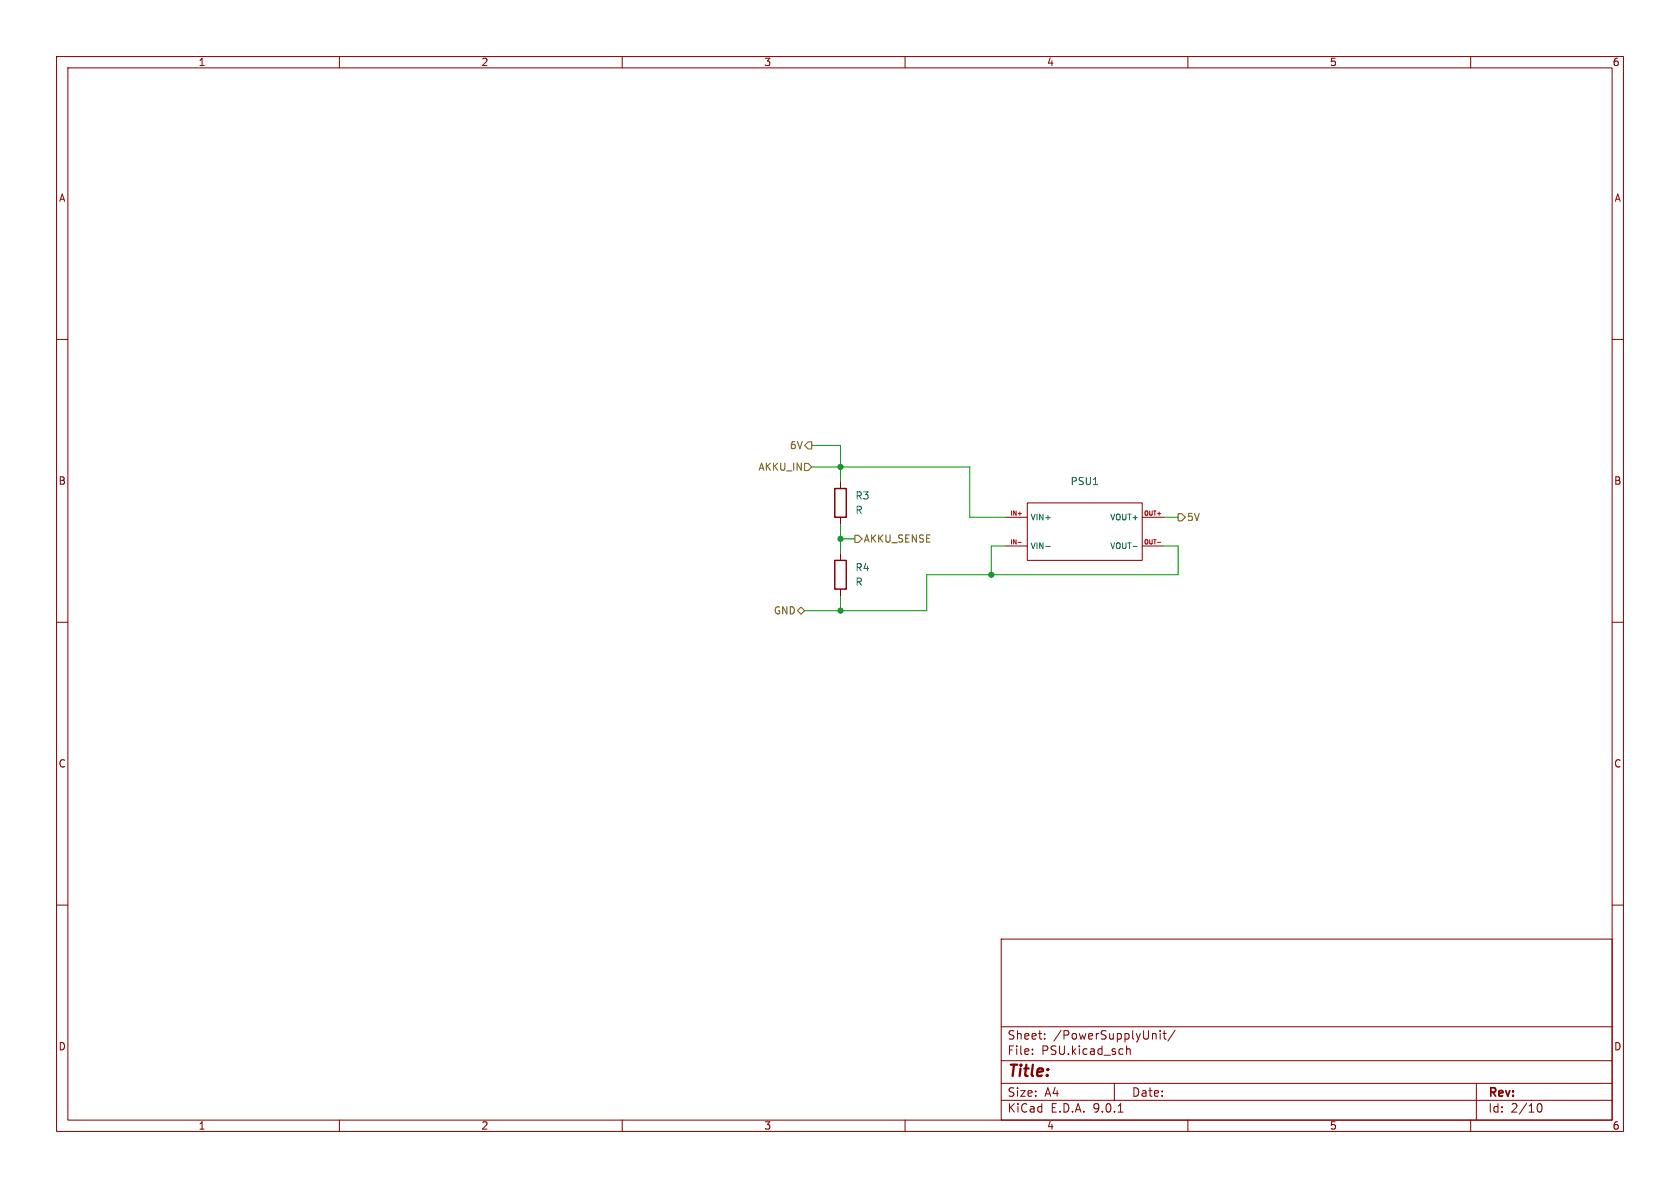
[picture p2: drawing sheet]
<svg xmlns="http://www.w3.org/2000/svg" width="297mm" height="210mm" viewBox="0 0 297 210" stroke-linecap="round" stroke-linejoin="round" font-family="sans-serif">
<g fill="none" stroke="#840000" stroke-width=".18">
<path d="M10 10h277v190h-277zM12 12h273v186h-273zM60 10v2M110 10v2M160 10v2M210 10v2M260 10v2M10 60h2M285 60h2M148.6 85.1v1.3M148.6 91.4v1.3M148.6 97.8v1.3"/>
<path d="M177.8 91.4h3.8M177.8 96.5h3.8M181.6 88.9h20.3v10.2h-20.3zM201.9 91.4h3.8M201.9 96.5h3.8M10 110h2M148.6 104.1v1.3M285 110h2M10 160h2M177 166h108v32h-108zM285 160h2M60 198v2"/>
<path d="M110 198v2M160 198v2M177 194.5h108M177 191.5h108M177 187.5h108M177 181.5h108M182.5 186.3v.1M182.5 185.5v.1M184.7 183.6v.1M184.7 182.8v.1M197 191.5v3M197.7 196.6h.8"/>
<path d="M199.2 184.9v1.5M199.2 185.5l.2-.1 .3 .1 .1 .9M204.2 182.7l.2 .2v.8M205.1 182.2v.1M205.1 182.7v1M205.6 182.7h.6M205.8 182.2v1.3l.4 .2M207.7 182.1l-1.2 2M210 198v2M260 198v2M261 191.5v6.5M271.7 195.7l.2-.5 .2-.1a.81 .81 0 0 1 .6 .6 .81 .81 0 0 1-.3 .8h-.4l-.3-.5"/>
</g>
<path d="M147.6 86.4h2v5h-2zM147.6 99.1h2v5h-2z" fill="none" stroke="#840000" stroke-width=".25"/>
<path d="M180 90.8h.6M180 95.9h.6M204.6 95.9h.6" fill="none" stroke="#a90000" stroke-width=".18"/>
<path d="M184.9 96.6h.8M200.3 96.6h.8" fill="none" stroke="#006464" stroke-width=".18"/>
<path d="M142.9 78.1h.6v1.3h-.6l-.7-.7zM142.2 81.9h.7l.6 .7-.6 .6h-.7zM151.1 94.6h.7l.6 .7-.6 .6h-.7zM208.3 90.8h.6l.6 .6-.6 .7h-.6zM141 108l.6-.7 .6 .7-.6 .6z" fill="none" stroke="#725600" stroke-width=".18"/>
<path d="M143.5 78.7h5.1v6.4M143.5 82.6h27.9v8.8h6.4M148.6 92.7v5.1M148.6 95.3h2.5M177.8 96.5h-2.5v5.1M205.7 96.5h2.6v5.1h-44.5v6.4h-21.6M205.7 91.4h2.6M148.6 105.4v2.6" fill="none" stroke="#009600" stroke-width=".18"/>
<g fill="#009600" stroke="#009600" stroke-width=".18">
<circle cx="148.6" cy="108" r=".46"/>
<circle cx="148.6" cy="95.3" r=".46"/>
<circle cx="175.3" cy="101.6" r=".46"/>
<circle cx="148.6" cy="82.6" r=".46"/>
</g>
<text font-size="2.8" fill="#840000" x="178" y="190.9">Title:</text>
<g font-size="2.1" fill="#840000">
<text x="178" y="184">Sheet:</text>
<text x="186.2" y="184">/PowerSupplyUnit/</text>
<text x="178" y="186.7">File:</text>
<text x="184.1" y="186.7">PSU.kicad_sch</text>
<text x="178" y="196.9">KiCad</text>
<text x="178" y="194.1">Size:</text>
<text x="184.7" y="194.1">A4</text>
<text x="185.7" y="196.9">E.D.A.</text>
<text x="193.3" y="196.9">9.0.1</text>
<text x="200" y="194.1">Date:</text>
<text x="263" y="194.3">Rev:</text>
<text x="263" y="196.9">Id:</text>
<text x="267.1" y="196.9">2/10</text>
</g>
<g font-size="1.8" fill="#840000">
<text x="35" y="11.9">1</text>
<text x="85" y="11.9">2</text>
<text x="135" y="11.9">3</text>
<text x="185" y="11.9">4</text>
<text x="235" y="11.9">5</text>
<text x="285" y="11.9">6</text>
<text x="10.3" y="35.9">A</text>
<text x="285.3" y="35.9">A</text>
<text x="10.3" y="85.9">B</text>
<text x="285.3" y="85.9">B</text>
<text x="10.3" y="135.9">C</text>
<text x="285.3" y="135.9">C</text>
<text x="10.3" y="185.9">D</text>
<text x="285.3" y="185.9">D</text>
<text x="35" y="199.9">1</text>
<text x="85" y="199.9">2</text>
<text x="135" y="199.9">3</text>
<text x="185" y="199.9">4</text>
<text x="235" y="199.9">5</text>
<text x="285" y="199.9">6</text>
</g>
<g font-size="1.8" fill="#725600">
<text x="134" y="83.4">AKKU_IN</text>
<text x="139.5" y="79.6">6V</text>
<text x="209.7" y="92.3">5V</text>
<text x="152.6" y="96.1">AKKU_SENSE</text>
<text x="136.7" y="108.8">GND</text>
</g>
<g font-size="1.8" fill="#006464">
<text x="151.1" y="88.5">R3</text>
<text x="189.2" y="86">PSU1</text>
<text x="151.1" y="91">R</text>
<text x="151.1" y="101.2">R4</text>
<text x="151.1" y="103.7">R</text>
</g>
<g font-size="1.4" fill="#006464">
<text x="182.1" y="92.2">VIN+</text>
<text x="196.1" y="92.2">VOUT+</text>
<text x="182.1" y="97.3">VIN-</text>
<text x="196.1" y="97.3">VOUT-</text>
</g>
<g font-size="1.1" fill="#a90000">
<text x="178.5" y="91.2">IN+</text>
<text x="202.1" y="91.2">OUT+</text>
<text x="178.5" y="96.3">IN-</text>
<text x="202.1" y="96.3">OUT-</text>
</g>
</svg>
